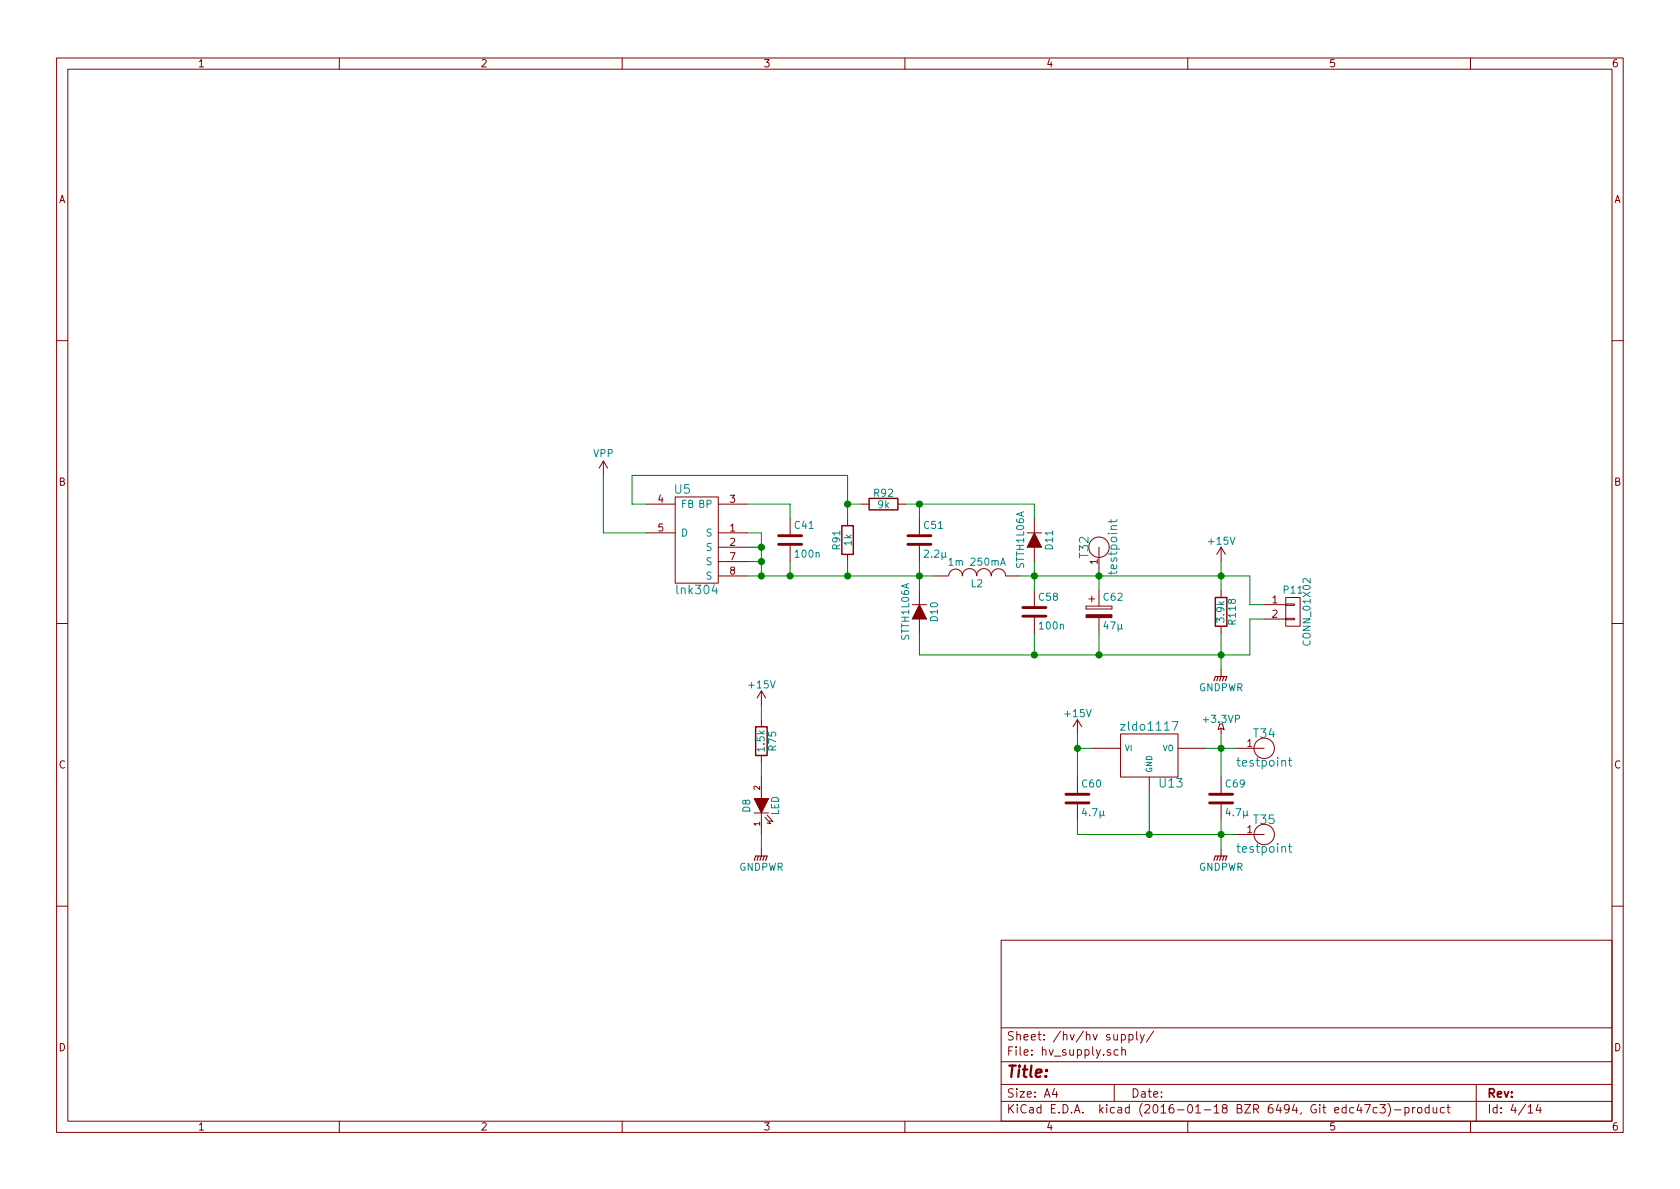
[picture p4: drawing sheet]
EESchema Schematic File Version 2
LIBS:transistors
LIBS:stm32
LIBS:conn
LIBS:stmbl_4.0-cache
EELAYER 25 0
EELAYER END
$Descr A4 11693 8268
encoding utf-8
Sheet 4 14
Title ""
Date ""
Rev ""
Comp ""
Comment1 ""
Comment2 ""
Comment3 ""
Comment4 ""
$EndDescr
$Comp
L D D10
U 1 1
P 6400 4250
F 0 "D10" H 6400 4350 50  0000 C CNN
F 1 "STTH1L06A" H 6400 4150 50  0000 C CNN
F 2 "" H 6400 4250 60  0001 C CNN
F 3 "" H 6400 4250 60  0000 C CNN
	1    6400 4250
	0    1    1    0   
$EndComp
$Comp
L D D11
U 1 1
P 7200 3750
F 0 "D11" H 7200 3850 50  0000 C CNN
F 1 "STTH1L06A" H 7200 3650 50  0000 C CNN
F 2 "" H 7200 3750 60  0001 C CNN
F 3 "" H 7200 3750 60  0000 C CNN
	1    7200 3750
	0    1    1    0   
$EndComp
$Comp
L INDUCTOR L2
U 1 1
P 6800 4000
F 0 "L2" V 6750 4000 50  0000 C CNN
F 1 "1m 250mA" V 6900 4000 50  0000 C CNN
F 2 "" H 6800 4000 60  0001 C CNN
F 3 "" H 6800 4000 60  0000 C CNN
	1    6800 4000
	0    -1   -1   0   
$EndComp
$Comp
L C C58
U 1 1
P 7200 4250
F 0 "C58" H 7225 4350 50  0000 L CNN
F 1 "100n" H 7225 4150 50  0000 L CNN
F 2 "Capacitors_SMD:C_0603" H 7238 4100 30  0001 C CNN
F 3 "" H 7200 4250 60  0000 C CNN
F 4 "25V" H 7200 4250 60  0001 C CNN "Voltage"
	1    7200 4250
	1    0    0    -1  
$EndComp
$Comp
L CP C62
U 1 1
P 7650 4250
F 0 "C62" H 7675 4350 50  0000 L CNN
F 1 "47µ" H 7675 4150 50  0000 L CNN
F 2 "Capacitors_SMD:C_0603" H 7688 4100 30  0001 C CNN
F 3 "" H 7650 4250 60  0000 C CNN
F 4 "25V" H 7650 4250 60  0001 C CNN "Voltage"
	1    7650 4250
	1    0    0    -1  
$EndComp
$Comp
L R R118
U 1 1
P 8500 4250
F 0 "R118" V 8580 4250 50  0000 C CNN
F 1 "3.9k" V 8500 4250 50  0000 C CNN
F 2 "Resistors_SMD:R_0603" V 8430 4250 30  0001 C CNN
F 3 "" H 8500 4250 30  0000 C CNN
	1    8500 4250
	1    0    0    -1  
$EndComp
$Comp
L GNDPWR #PWR146
U 1 1
P 8500 4650
F 0 "#PWR146" H 8500 4450 50  0001 C CNN
F 1 "GNDPWR" H 8500 4520 50  0000 C CNN
F 2 "" H 8500 4600 60  0000 C CNN
F 3 "" H 8500 4600 60  0000 C CNN
	1    8500 4650
	1    0    0    -1  
$EndComp
$Comp
L +15V #PWR145
U 1 1
P 8500 3900
F 0 "#PWR145" H 8500 3750 50  0001 C CNN
F 1 "+15V" H 8500 4040 50  0000 C CNN
F 2 "" H 8500 3900 60  0000 C CNN
F 3 "" H 8500 3900 60  0000 C CNN
	1    8500 3900
	1    0    0    -1  
$EndComp
$Comp
L VPP #PWR58
U 1 1
P 4200 3300
F 0 "#PWR58" H 4200 3150 50  0001 C CNN
F 1 "VPP" H 4200 3450 50  0000 C CNN
F 2 "" H 4200 3300 60  0000 C CNN
F 3 "" H 4200 3300 60  0000 C CNN
	1    4200 3300
	1    0    0    -1  
$EndComp
$Comp
L CONN_01X02 P11
U 1 1
P 9000 4250
F 0 "P11" H 9000 4400 50  0000 C CNN
F 1 "CONN_01X02" V 9100 4250 50  0000 C CNN
F 2 "Pin_Headers:Pin_Header_Straight_1x02" H 9000 4250 60  0001 C CNN
F 3 "" H 9000 4250 60  0000 C CNN
	1    9000 4250
	1    0    0    -1  
$EndComp
$Comp
L LM7812 U13
U 1 1
P 8000 5250
F 0 "U13" H 8150 5054 60  0000 C CNN
F 1 "zldo1117" H 8000 5450 60  0000 C CNN
F 2 "stmbl:SOT-223" H 8000 5250 60  0001 C CNN
F 3 "" H 8000 5250 60  0000 C CNN
	1    8000 5250
	1    0    0    -1  
$EndComp
$Comp
L C C60
U 1 1
P 7500 5550
F 0 "C60" H 7525 5650 50  0000 L CNN
F 1 "4.7µ" H 7525 5450 50  0000 L CNN
F 2 "Capacitors_SMD:C_0805" H 7538 5400 30  0001 C CNN
F 3 "" H 7500 5550 60  0000 C CNN
F 4 "25V" H 7500 5550 60  0001 C CNN "Voltage"
	1    7500 5550
	1    0    0    -1  
$EndComp
$Comp
L GNDPWR #PWR148
U 1 1
P 8500 5900
F 0 "#PWR148" H 8500 5700 50  0001 C CNN
F 1 "GNDPWR" H 8500 5770 50  0000 C CNN
F 2 "" H 8500 5850 60  0000 C CNN
F 3 "" H 8500 5850 60  0000 C CNN
	1    8500 5900
	1    0    0    -1  
$EndComp
$Comp
L +15V #PWR122
U 1 1
P 7500 5100
F 0 "#PWR122" H 7500 4950 50  0001 C CNN
F 1 "+15V" H 7500 5240 50  0000 C CNN
F 2 "" H 7500 5100 60  0000 C CNN
F 3 "" H 7500 5100 60  0000 C CNN
	1    7500 5100
	1    0    0    -1  
$EndComp
$Comp
L +3.3VP #PWR147
U 1 1
P 8500 5100
F 0 "#PWR147" H 8650 5050 50  0001 C CNN
F 1 "+3.3VP" H 8500 5200 50  0000 C CNN
F 2 "" H 8500 5100 60  0000 C CNN
F 3 "" H 8500 5100 60  0000 C CNN
	1    8500 5100
	1    0    0    -1  
$EndComp
$Comp
L C C69
U 1 1
P 8500 5550
F 0 "C69" H 8525 5650 50  0000 L CNN
F 1 "4.7µ" H 8525 5450 50  0000 L CNN
F 2 "Capacitors_SMD:C_0603" H 8538 5400 30  0001 C CNN
F 3 "" H 8500 5550 60  0000 C CNN
F 4 "25V" H 8500 5550 60  0001 C CNN "Voltage"
	1    8500 5550
	1    0    0    -1  
$EndComp
$Comp
L testpoint T32
U 1 1
P 7650 3800
F 0 "T32" H 7650 3900 60  0000 C CNN
F 1 "testpoint" H 7650 3700 60  0000 C CNN
F 2 "Measurement_Points:Measurement_Point_Round-SMD-Pad_Small" H 7650 3800 60  0001 C CNN
F 3 "" H 7650 3800 60  0000 C CNN
	1    7650 3800
	0    -1   -1   0   
$EndComp
$Comp
L testpoint T34
U 1 1
P 8800 5200
F 0 "T34" H 8800 5300 60  0000 C CNN
F 1 "testpoint" H 8800 5100 60  0000 C CNN
F 2 "Measurement_Points:Measurement_Point_Round-SMD-Pad_Small" H 8800 5200 60  0001 C CNN
F 3 "" H 8800 5200 60  0000 C CNN
	1    8800 5200
	1    0    0    -1  
$EndComp
$Comp
L testpoint T35
U 1 1
P 8800 5800
F 0 "T35" H 8800 5900 60  0000 C CNN
F 1 "testpoint" H 8800 5700 60  0000 C CNN
F 2 "Measurement_Points:Measurement_Point_Round-SMD-Pad_Small" H 8800 5800 60  0001 C CNN
F 3 "" H 8800 5800 60  0000 C CNN
	1    8800 5800
	1    0    0    -1  
$EndComp
$Comp
L lnk304 U5
U 1 1
P 4850 3600
F 0 "U5" H 4750 3800 60  0000 C CNN
F 1 "lnk304" H 4850 3100 60  0000 C CNN
F 2 "stmbl:stmbl" H 4850 3600 60  0001 C CNN
F 3 "" H 4850 3600 60  0000 C CNN
	1    4850 3600
	1    0    0    -1  
$EndComp
$Comp
L C C51
U 1 1
P 6400 3750
F 0 "C51" H 6425 3850 50  0000 L CNN
F 1 "2.2µ" H 6425 3650 50  0000 L CNN
F 2 "Capacitors_SMD:C_0603" H 6438 3600 30  0001 C CNN
F 3 "" H 6400 3750 60  0000 C CNN
F 4 "25V" H 6400 3750 60  0001 C CNN "Voltage"
	1    6400 3750
	1    0    0    -1  
$EndComp
$Comp
L C C41
U 1 1
P 5500 3750
F 0 "C41" H 5525 3850 50  0000 L CNN
F 1 "100n" H 5525 3650 50  0000 L CNN
F 2 "Capacitors_SMD:C_0603" H 5538 3600 30  0001 C CNN
F 3 "" H 5500 3750 60  0000 C CNN
F 4 "25V" H 5500 3750 60  0001 C CNN "Voltage"
	1    5500 3750
	1    0    0    -1  
$EndComp
Connection ~ 7200 4550
Wire Wire Line
	6400 4550 6400 4400
Wire Wire Line
	6400 4550 8700 4550
Wire Wire Line
	7200 4400 7200 4550
Connection ~ 7200 4000
Wire Wire Line
	7200 3900 7200 4100
Wire Wire Line
	7100 4000 8700 4000
Wire Wire Line
	7200 3500 7200 3600
Wire Wire Line
	7650 4100 7650 4000
Connection ~ 7650 4000
Wire Wire Line
	7650 4400 7650 4550
Connection ~ 7650 4550
Wire Wire Line
	8500 3900 8500 4100
Wire Wire Line
	8500 4400 8500 4650
Connection ~ 8500 4550
Connection ~ 8500 4000
Wire Wire Line
	8700 4000 8700 4200
Wire Wire Line
	8700 4200 8800 4200
Wire Wire Line
	8800 4300 8700 4300
Wire Wire Line
	8700 4300 8700 4550
Wire Wire Line
	8500 5700 8500 5900
Wire Wire Line
	7500 5700 7500 5800
Wire Wire Line
	8000 5500 8000 5800
Connection ~ 8000 5800
Wire Wire Line
	7500 5100 7500 5400
Connection ~ 7500 5200
Wire Wire Line
	8400 5200 8600 5200
Wire Wire Line
	8500 5100 8500 5400
Connection ~ 8500 5200
Connection ~ 8500 5800
Wire Wire Line
	5200 4000 6500 4000
Wire Wire Line
	5200 3700 5300 3700
Wire Wire Line
	5300 3700 5300 4000
Connection ~ 5300 4000
Wire Wire Line
	5200 3800 5300 3800
Connection ~ 5300 3800
Wire Wire Line
	5200 3900 5300 3900
Connection ~ 5300 3900
Wire Wire Line
	6400 3900 6400 4100
Connection ~ 6400 4000
Wire Wire Line
	5500 3900 5500 4000
Connection ~ 5500 4000
Wire Wire Line
	5500 3600 5500 3500
Wire Wire Line
	5500 3500 5200 3500
$Comp
L R R91
U 1 1
P 5900 3750
F 0 "R91" V 5980 3750 50  0000 C CNN
F 1 "1k" V 5900 3750 50  0000 C CNN
F 2 "Resistors_SMD:R_0603" V 5830 3750 30  0001 C CNN
F 3 "" H 5900 3750 30  0000 C CNN
	1    5900 3750
	-1   0    0    1   
$EndComp
$Comp
L R R92
U 1 1
P 6150 3500
F 0 "R92" V 6230 3500 50  0000 C CNN
F 1 "9k" V 6150 3500 50  0000 C CNN
F 2 "Resistors_SMD:R_0603" V 6080 3500 30  0001 C CNN
F 3 "" H 6150 3500 30  0000 C CNN
	1    6150 3500
	0    -1   -1   0   
$EndComp
Wire Wire Line
	7200 3500 6300 3500
Wire Wire Line
	6400 3600 6400 3500
Connection ~ 6400 3500
Wire Wire Line
	5900 3900 5900 4000
Connection ~ 5900 4000
Wire Wire Line
	5900 3300 5900 3600
Wire Wire Line
	5900 3500 6000 3500
Wire Wire Line
	5900 3300 4400 3300
Wire Wire Line
	4400 3300 4400 3500
Wire Wire Line
	4400 3500 4500 3500
Connection ~ 5900 3500
Wire Wire Line
	4200 3300 4200 3700
Wire Wire Line
	4200 3700 4500 3700
Wire Wire Line
	7500 5800 8600 5800
Wire Wire Line
	7500 5200 7600 5200
$Comp
L LED D8
U 1 1
P 5300 5600
F 0 "D8" H 5300 5700 50  0000 C CNN
F 1 "LED" H 5300 5500 50  0000 C CNN
F 2 "LEDs:LED-0603" H 5300 5600 50  0001 C CNN
F 3 "" H 5300 5600 50  0000 C CNN
	1    5300 5600
	0    -1   -1   0   
$EndComp
$Comp
L GNDPWR #PWR83
U 1 1
P 5300 5900
F 0 "#PWR83" H 5300 5700 50  0001 C CNN
F 1 "GNDPWR" H 5300 5770 50  0000 C CNN
F 2 "" H 5300 5850 60  0000 C CNN
F 3 "" H 5300 5850 60  0000 C CNN
	1    5300 5900
	1    0    0    -1  
$EndComp
$Comp
L R R75
U 1 1
P 5300 5150
F 0 "R75" V 5380 5150 50  0000 C CNN
F 1 "1.5k" V 5300 5150 50  0000 C CNN
F 2 "Resistors_SMD:R_0603" V 5230 5150 30  0001 C CNN
F 3 "" H 5300 5150 30  0000 C CNN
	1    5300 5150
	1    0    0    -1  
$EndComp
$Comp
L +15V #PWR82
U 1 1
P 5300 4900
F 0 "#PWR82" H 5300 4750 50  0001 C CNN
F 1 "+15V" H 5300 5040 50  0000 C CNN
F 2 "" H 5300 4900 60  0000 C CNN
F 3 "" H 5300 4900 60  0000 C CNN
	1    5300 4900
	1    0    0    -1  
$EndComp
Wire Wire Line
	5300 4900 5300 5000
Wire Wire Line
	5300 5300 5300 5400
Wire Wire Line
	5300 5800 5300 5900
$EndSCHEMATC
